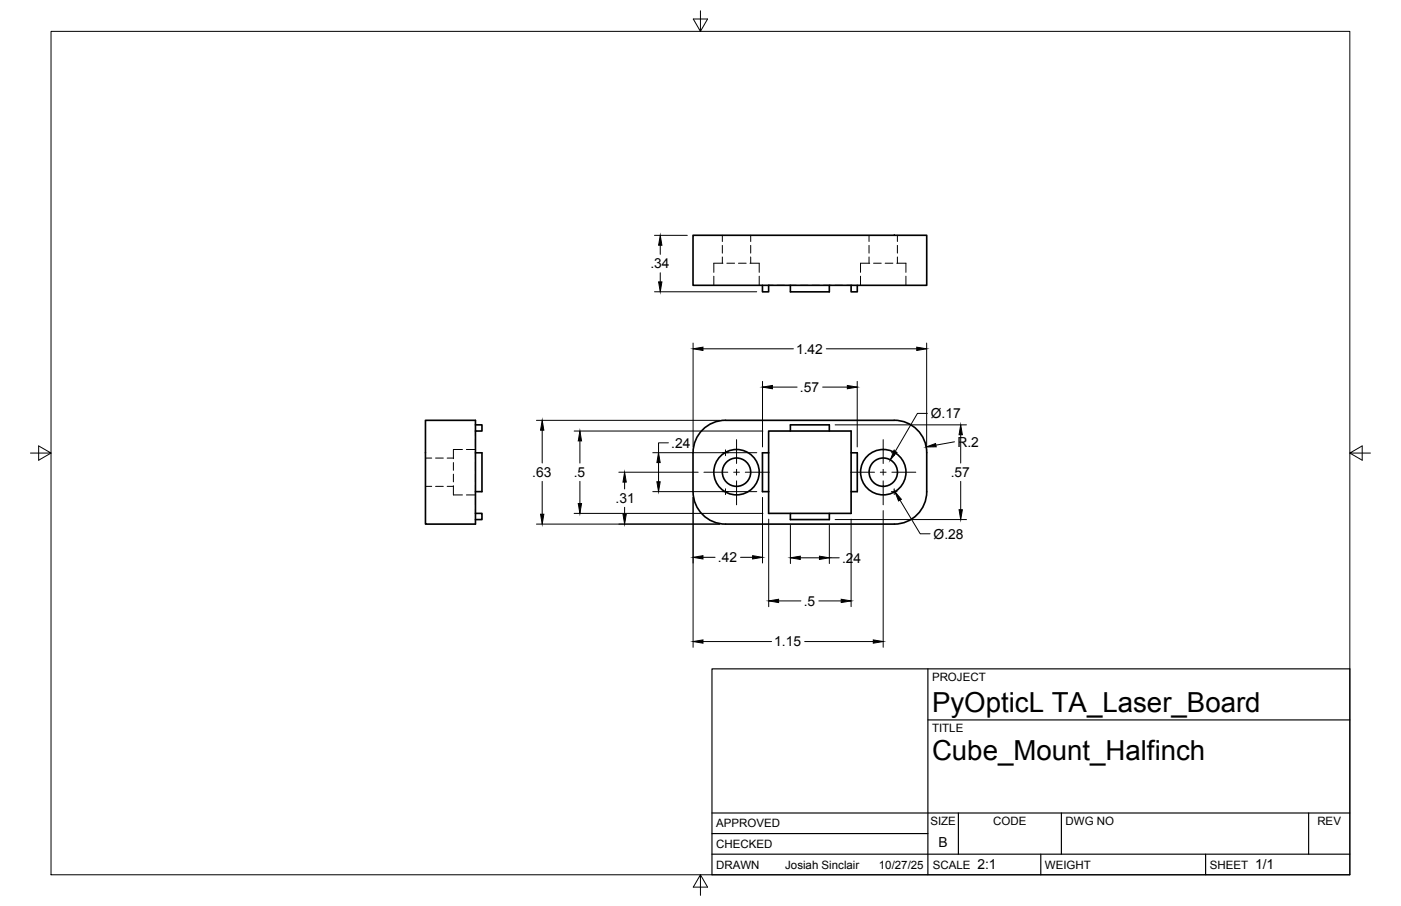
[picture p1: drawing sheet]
<svg xmlns="http://www.w3.org/2000/svg" width="432mm" height="279mm" viewBox="0 0 432 279" stroke-linecap="round" stroke-linejoin="round" font-family="sans-serif">
<!-- layer: Visible -->
<g fill="none" stroke="#000" stroke-width=".51">
<path d="M213.6 72.6h72v15.4h-72zM235 88v2h1.9v-2M243.6 88v2h12v-2M262.3 88v2h1.9v-2M131.1 129.6h15.4v32h-15.4zM146.5 131h2v1.9h-2M146.5 139.6h2v12h-2M216.1 133a9.9 9.9 0 0 1 7.5-3.4h52a10 10 0 0 1 10 10v12a10 10 0 0 1-10 10h-52a10 10 0 0 1-10-10v-12a10 10 0 0 1 2.5-6.6zM236.9 139.6h-1.9v12h1.9M243.6 132.9h18.7v25.4h-25.4v-18.7M243.6 132.9h-6.7v6.7M243.6 132.9v-1.9h12v1.9"/>
<path d="M262.3 139.6h1.9v12h-1.9M146.5 158.3h2v1.9h-2M243.6 158.3v1.9h12v-1.9"/>
<circle cx="227" cy="145.6" r="7"/>
<circle cx="227" cy="145.6" r="4.4"/>
<circle cx="272.2" cy="145.6" r="7"/>
<circle cx="272.2" cy="145.6" r="4.4"/>
</g>
<!-- layer: Hidden -->
<g fill="none" stroke="#000" stroke-width=".31">
<path d="M222.6 72.6v1.9M222.6 75.7v2.4M222.6 79.2v2M231.4 72.6v1.9M231.4 75.7v2.4M231.4 79.2v2M267.8 72.6v1.9M267.8 75.7v2.4M267.8 79.2v2M276.6 72.6v1.9M276.6 75.7v2.4M276.6 79.2v2"/>
<path d="M220 85.2v2.8M222.8 81.2h-2.8v2.8M224 81.2h2.4M227.6 81.2h2.4M231.2 81.2h2.8v2.8M234 85.2v2.8M236.9 88h.1M236.9 88h1.4M239.5 88h2.4M243.1 88h2.3M246.6 88h2.4M250.2 88h2.4"/>
<path d="M253.8 88h2.4M257.3 88h2.4M260.9 88h1.4M262.3 88h.1M265.2 85.2v2.8M268.1 81.2h-2.9v2.8M269.2 81.2h2.4M272.8 81.2h2.4M276.4 81.2h2.8v2.8M279.2 85.2v2.8M142.5 138.6h-2.8v2.9M143.7 138.6h2.8"/>
<path d="M146.5 132.9h.1M146.5 132.9v1.4M146.5 135.5v2.4M146.5 139.1v2.4M131.1 150h2M131.1 141.3h2M134.2 150h2.4M134.2 141.3h2.4M137.8 150h1.9M137.8 141.3h1.9M139.7 149.8v2.8h2.8M139.7 146.2v2.4"/>
<path d="M139.7 142.6v2.4M143.7 152.6h2.8M146.5 158.3h.1M146.5 142.6v2.4M146.5 146.2v2.4M146.5 149.8v2.4M146.5 153.4v2.3M146.5 156.9v1.4"/>
</g>
<!-- layer: Border -->
<path d="M15.7 9.7h400.3v260.1h-400.3zM215.9 3.3v6.4l-2.2-3.8h4.4l-2.2 3.8M9.4 139.7h6.3l-3.8-2.2v4.4l3.8-2.2M416 139.7l3.8 2.2v-4.4l-3.8 2.2h6.4M215.9 269.8l2.2 3.8h-4.4l2.2-3.8v6.3" fill="none" stroke="#000" stroke-width=".31"/>
<!-- layer: Titleblock -->
<path d="M219.4 206.3h196.6v63.5h-196.6zM286 206.3v63.5M286 222h130M219.4 257.1h66.6M219.4 250.7h196.6M295.4 250.7v12.7M327.1 250.7v12.7M403.3 250.7v12.7M219.4 263.4h196.6M320.8 263.4v6.4M371.6 263.4v6.4" fill="none" stroke="#000" stroke-width=".36"/>
<!-- layer: Smart Centers -->
<g fill="none" stroke="#000" stroke-width=".31">
<path d="M222.7 139.6h1.8M223.6 138.7v1.8M227 135.6v7.3M272.2 135.6v7.3M274.7 139.6h1.8M275.6 138.7v1.8M217 145.6h7.3M222.7 151.6h1.8M223.6 150.7v1.8M226.1 145.6h1.8M227 144.7v1.8M227 148.3v7.4"/>
<path d="M229.7 145.6h7.4M262.2 145.6h7.3M271.3 145.6h1.8M272.2 144.7v1.8M272.2 148.3v7.4M274.7 151.6h1.8M274.9 145.6h7.4M275.6 150.7v1.8"/>
</g>
<!-- layer: FD_Dimensions -->
<g fill="none" stroke="#000" stroke-width=".31">
<path d="M201.7 72.6h10.1M203.5 75.6v2.8M201.7 90h31.5M203.5 84.1v2.8M213.6 105.8v32M216.7 107.6h27.8M235 117.6v20.2M238.1 119.4h7.6M253.6 119.4h7.6M254.7 107.6h27.9M264.2 117.6v20.2M285.6 105.8v32"/>
<path d="M165.3 129.6h56.5M167.1 132.7v10.1M177 132.9h58.1M178.7 136v6.8M201.2 139.6h32M206 136.6h-3v3M257.4 131h40.5M285.8 127.5h-3l-6.9 11.7M294.2 136.2l-5.8 1.1M296.1 134.1v8.7M167.1 148.4v10.2M177 158.3h58.1"/>
<path d="M178.7 148.4v6.9M190.7 145.6h24.5M192.5 148.7v2.1M192.5 156.4v2.2M201.2 151.6h32M203 142.7v5.9M213.6 153.4v46.2M235 153.4v20.2M272.2 157.5v42.1M277.4 154.2l6.2 10.4h3.1M296.1 148.4v8.8M165.3 161.6h56.5"/>
<path d="M216.7 171.9h3.7M228.2 171.9h3.8M236.9 160.1v27M243.6 162v11.8M246.7 172h5.9M255.6 162v11.8M255.6 172h3.1M257.4 160.2h40.5M262.3 160.1v27M216.7 197.8h21.1M240 185.3h6.8M248 197.8h21.2"/>
<path d="M252.4 185.3h6.9"/>
</g>
<g fill="#000" stroke="#000" stroke-width=".31">
<path d="M203.5 72.6l.5 3h-1zM203 86.9h1l-.5 3.1zM213.6 107.6l3.1-.5v1zM235 119.4l3.1-.5v1zM261.2 118.9l3 .5-3 .5zM282.6 107.1l3 .5-3 .5zM167.1 129.6l.5 3.1h-1zM178.7 132.9l.5 3.1h-1zM275.5 139l.9 .5-2 2.3zM285.5 137.8l2.9-1 .1 1zM296.1 131l.5 3.1h-1zM166.6 158.6h1l-.5 3z"/>
<path d="M178.2 155.3h1l-.5 3zM192 158.6h1l-.5 3zM192.5 145.6l.5 3.1h-1zM202.5 148.6h1l-.5 3zM203 139.6l.5 3.1h-1zM275.8 151.6l2 2.4-.9 .5zM295.6 157.2h1l-.5 3zM213.6 171.9l3.1-.5v1zM232 171.4l3 .5-3 .5zM243.6 172l3.1-.5v1zM252.6 171.5l3 .5-3 .5zM213.6 197.8l3.1-.5v1.1z"/>
<path d="M236.9 185.3l3.1-.5v1zM259.3 184.8l3 .5-3 .5zM269.2 197.3l3 .5-3 .6z"/>
</g>
<g font-size="8.5">
<text x="287.3" y="219.5">PyOpticL TA_Laser_Board</text>
<text x="287.3" y="234.5">Cube_Mount_Halfinch</text>
</g>
<g font-size="4.3">
<text x="200.4" y="82.8">.34</text>
<text x="245.3" y="109.1">1.42</text>
<text x="246.5" y="120.9">.57</text>
<text x="286.9" y="128.9">Ø.17</text>
<text x="295.1" y="137.8">R.2</text>
<text x="206.9" y="138.1">.24</text>
<text x="164.1" y="147.1">.63</text>
<text x="176.8" y="147.1">.5</text>
<text x="293" y="147.1">.57</text>
<text x="189.7" y="155.1">.31</text>
<text x="287.8" y="166.1">Ø.28</text>
<text x="221.3" y="173.4">.42</text>
<text x="259.5" y="173.5">.24</text>
<text x="247.7" y="186.8">.5</text>
<text x="238.6" y="199.3">1.15</text>
<text x="289.3" y="261.2">B</text>
<text x="301.2" y="268.1">2:1</text>
<text x="386.8" y="268.1">1/1</text>
</g>
<g font-size="3.5">
<text x="287.3" y="210.1">PROJECT</text>
<text x="287.3" y="225.8">TITLE</text>
<text x="220.7" y="255.2">APPROVED</text>
<text x="286.7" y="254.5">SIZE</text>
<text x="306.1" y="254.5">CODE</text>
<text x="328.4" y="254.5">DWG NO</text>
<text x="406" y="254.5">REV</text>
<text x="220.7" y="261.5">CHECKED</text>
<text x="220.7" y="267.9">DRAWN</text>
<text x="242" y="267.9">Josiah Sinclair</text>
<text x="270.9" y="267.9">10/27/25</text>
<text x="287.5" y="267.9">SCALE</text>
<text x="322.1" y="267.9">WEIGHT</text>
<text x="372.9" y="267.9">SHEET</text>
</g>
</svg>
